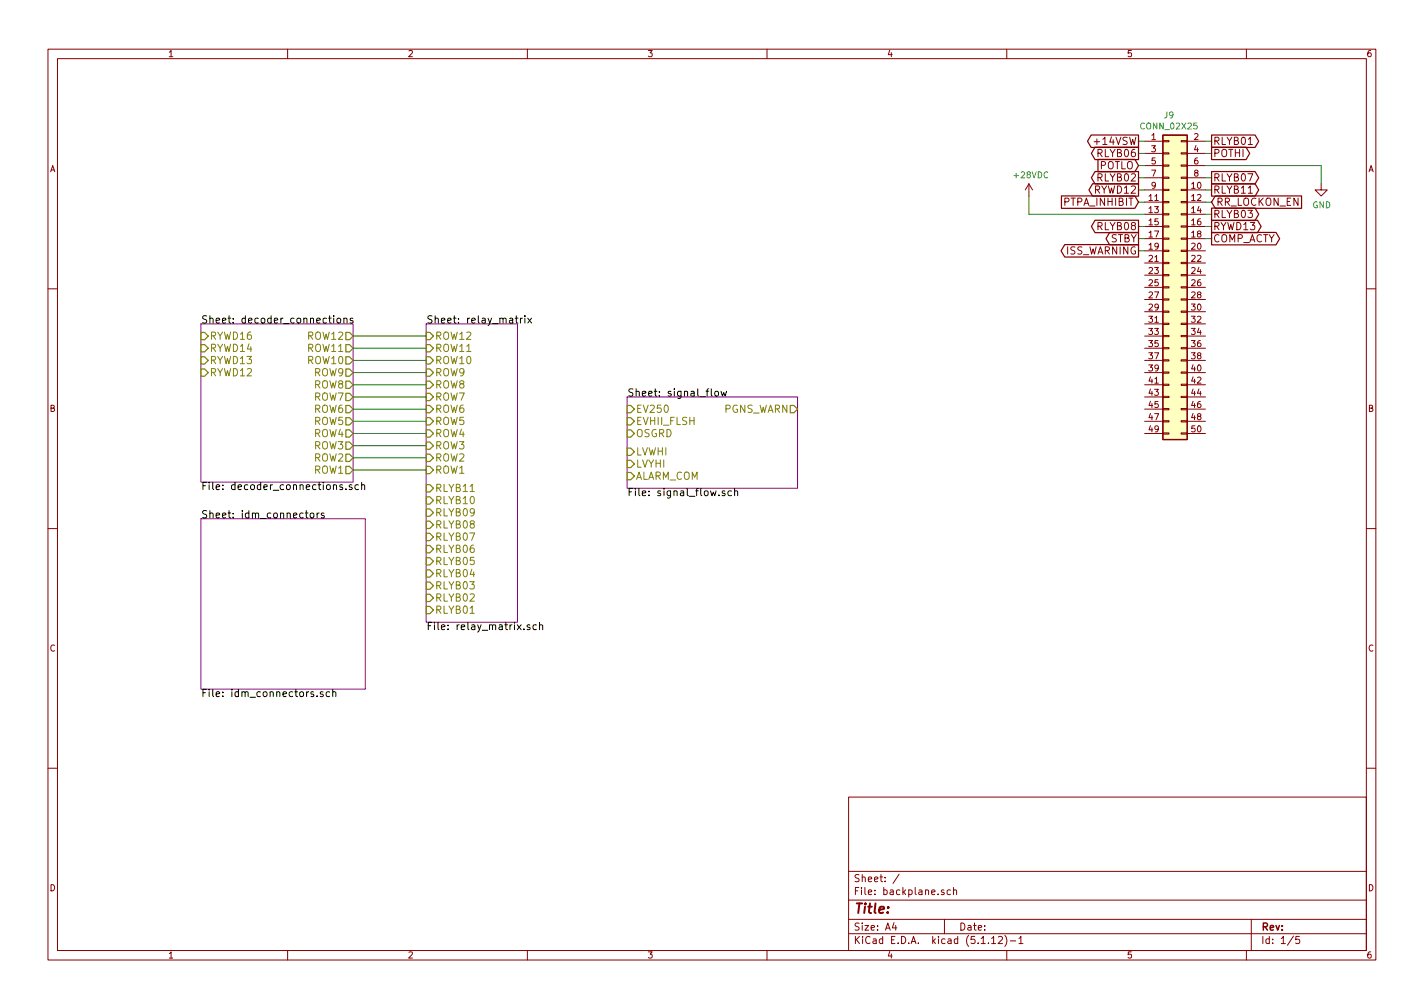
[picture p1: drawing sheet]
EESchema Schematic File Version 4
EELAYER 30 0
EELAYER END
$Descr A4 11693 8268
encoding utf-8
Sheet 1 5
Title ""
Date ""
Rev ""
Comp ""
Comment1 ""
Comment2 ""
Comment3 ""
Comment4 ""
$EndDescr
$Sheet
S 1650 4250 1350 1400
U 59251213
F0 "idm_connectors" 60
F1 "idm_connectors.sch" 60
$EndSheet
$Comp
L Connector_Generic:Conn_02x25_Odd_Even J9
U 1 1
P 9600 2350
F 0 "J9" H 9600 3765 50  0000 C CNN
F 1 "CONN_02X25" H 9600 3674 50  0000 C CNN
F 2 "" H 9600 1600 60  0000 C CNN
F 3 "" H 9600 1600 60  0000 C CNN
	1    9600 2350
	1    0    0    -1  
$EndComp
Text GLabel 9350 1150 0    60   Output ~ 0
+14VSW
Wire Wire Line
	9350 1150 9400 1150
Text GLabel 9950 1150 2    60   Output ~ 0
RLYB01
Wire Wire Line
	9900 1150 9950 1150
Text GLabel 9350 1250 0    60   Output ~ 0
RLYB06
Wire Wire Line
	9350 1250 9400 1250
Text GLabel 9950 1250 2    60   Output ~ 0
POTHI
Wire Wire Line
	9900 1250 9950 1250
Text GLabel 9350 1350 0    60   Input ~ 0
POTLO
Wire Wire Line
	9350 1350 9400 1350
Wire Wire Line
	9900 1350 10850 1350
Wire Wire Line
	10850 1350 10850 1500
$Comp
L power:GND #PWR0101
U 1 1
P 10850 1500
F 0 "#PWR0101" H 10850 1250 50  0001 C CNN
F 1 "GND" H 10855 1327 50  0000 C CNN
F 2 "" H 10850 1500 60  0000 C CNN
F 3 "" H 10850 1500 60  0000 C CNN
	1    10850 1500
	1    0    0    -1  
$EndComp
Text GLabel 9350 1450 0    60   Output ~ 0
RLYB02
Wire Wire Line
	9350 1450 9400 1450
Text GLabel 9950 1450 2    60   Output ~ 0
RLYB07
Wire Wire Line
	9900 1450 9950 1450
Text GLabel 9350 1550 0    60   Output ~ 0
RYWD12
Wire Wire Line
	9350 1550 9400 1550
Text GLabel 9950 1550 2    60   Output ~ 0
RLYB11
Wire Wire Line
	9900 1550 9950 1550
Text GLabel 9350 1650 0    60   Input ~ 0
PTPA_INHIBIT
Wire Wire Line
	9350 1650 9400 1650
Text GLabel 9950 1650 2    60   Input ~ 0
RR_LOCKON_EN
Wire Wire Line
	9950 1650 9900 1650
Wire Wire Line
	9400 1750 8450 1750
Wire Wire Line
	8450 1750 8450 1600
$Comp
L agc_kicad_components:+28VDC #PWR0102
U 1 1
P 8450 1600
F 0 "#PWR0102" H 8450 1450 50  0001 C CNN
F 1 "+28VDC" H 8465 1773 50  0000 C CNN
F 2 "" H 8450 1600 60  0000 C CNN
F 3 "" H 8450 1600 60  0000 C CNN
	1    8450 1600
	1    0    0    -1  
$EndComp
Text GLabel 9950 1750 2    60   Output ~ 0
RLYB03
Wire Wire Line
	9900 1750 9950 1750
Text GLabel 9350 1850 0    60   Output ~ 0
RLYB08
Wire Wire Line
	9350 1850 9400 1850
Text GLabel 9950 1850 2    60   Output ~ 0
RYWD13
Wire Wire Line
	9900 1850 9950 1850
Text GLabel 9350 1950 0    60   Output ~ 0
STBY
Wire Wire Line
	9350 1950 9400 1950
Text GLabel 9950 1950 2    60   Output ~ 0
COMP_ACTY
Wire Wire Line
	9900 1950 9950 1950
Text GLabel 9350 2050 0    60   Output ~ 0
ISS_WARNING
Wire Wire Line
	9350 2050 9400 2050
$Sheet
S 1650 2650 1250 1300
U 594D95BE
F0 "decoder_connections" 60
F1 "decoder_connections.sch" 60
F2 "ROW12" O R 2900 2750 60 
F3 "ROW11" O R 2900 2850 60 
F4 "ROW10" O R 2900 2950 60 
F5 "ROW9" O R 2900 3050 60 
F6 "ROW8" O R 2900 3150 60 
F7 "ROW6" O R 2900 3350 60 
F8 "ROW4" O R 2900 3550 60 
F9 "ROW2" O R 2900 3750 60 
F10 "ROW5" O R 2900 3450 60 
F11 "ROW3" O R 2900 3650 60 
F12 "ROW1" O R 2900 3850 60 
F13 "ROW7" O R 2900 3250 60 
F14 "RYWD16" I L 1650 2750 60 
F15 "RYWD14" I L 1650 2850 60 
F16 "RYWD13" I L 1650 2950 60 
F17 "RYWD12" I L 1650 3050 60 
$EndSheet
$Sheet
S 3500 2650 750  2450
U 594DEBAB
F0 "relay_matrix" 60
F1 "relay_matrix.sch" 60
F2 "RLYB10" I L 3500 4100 60 
F3 "RLYB09" I L 3500 4200 60 
F4 "RLYB11" I L 3500 4000 60 
F5 "ROW1" I L 3500 3850 60 
F6 "ROW2" I L 3500 3750 60 
F7 "ROW3" I L 3500 3650 60 
F8 "ROW4" I L 3500 3550 60 
F9 "ROW5" I L 3500 3450 60 
F10 "ROW6" I L 3500 3350 60 
F11 "ROW7" I L 3500 3250 60 
F12 "ROW8" I L 3500 3150 60 
F13 "ROW9" I L 3500 3050 60 
F14 "ROW10" I L 3500 2950 60 
F15 "RLYB08" I L 3500 4300 60 
F16 "RLYB07" I L 3500 4400 60 
F17 "RLYB06" I L 3500 4500 60 
F18 "RLYB05" I L 3500 4600 60 
F19 "RLYB02" I L 3500 4900 60 
F20 "RLYB01" I L 3500 5000 60 
F21 "RLYB04" I L 3500 4700 60 
F22 "RLYB03" I L 3500 4800 60 
F23 "ROW11" I L 3500 2850 60 
F24 "ROW12" I L 3500 2750 60 
$EndSheet
Wire Wire Line
	2900 2750 3500 2750
Wire Wire Line
	3500 2850 2900 2850
Wire Wire Line
	2900 2950 3500 2950
Wire Wire Line
	3500 3050 2900 3050
Wire Wire Line
	2900 3150 3500 3150
Wire Wire Line
	3500 3250 2900 3250
Wire Wire Line
	2900 3350 3500 3350
Wire Wire Line
	3500 3450 2900 3450
Wire Wire Line
	2900 3550 3500 3550
Wire Wire Line
	3500 3650 2900 3650
Wire Wire Line
	2900 3750 3500 3750
Wire Wire Line
	3500 3850 2900 3850
$Sheet
S 5150 3250 1400 750 
U 595C7459
F0 "signal_flow" 60
F1 "signal_flow.sch" 60
F2 "EV250" I L 5150 3350 60 
F3 "OSGRD" I L 5150 3550 60 
F4 "EVHII_FLSH" I L 5150 3450 60 
F5 "LVWHI" I L 5150 3700 60 
F6 "PGNS_WARN" O R 6550 3350 60 
F7 "ALARM_COM" I L 5150 3900 60 
F8 "LVYHI" I L 5150 3800 60 
$EndSheet
$EndSCHEMATC
